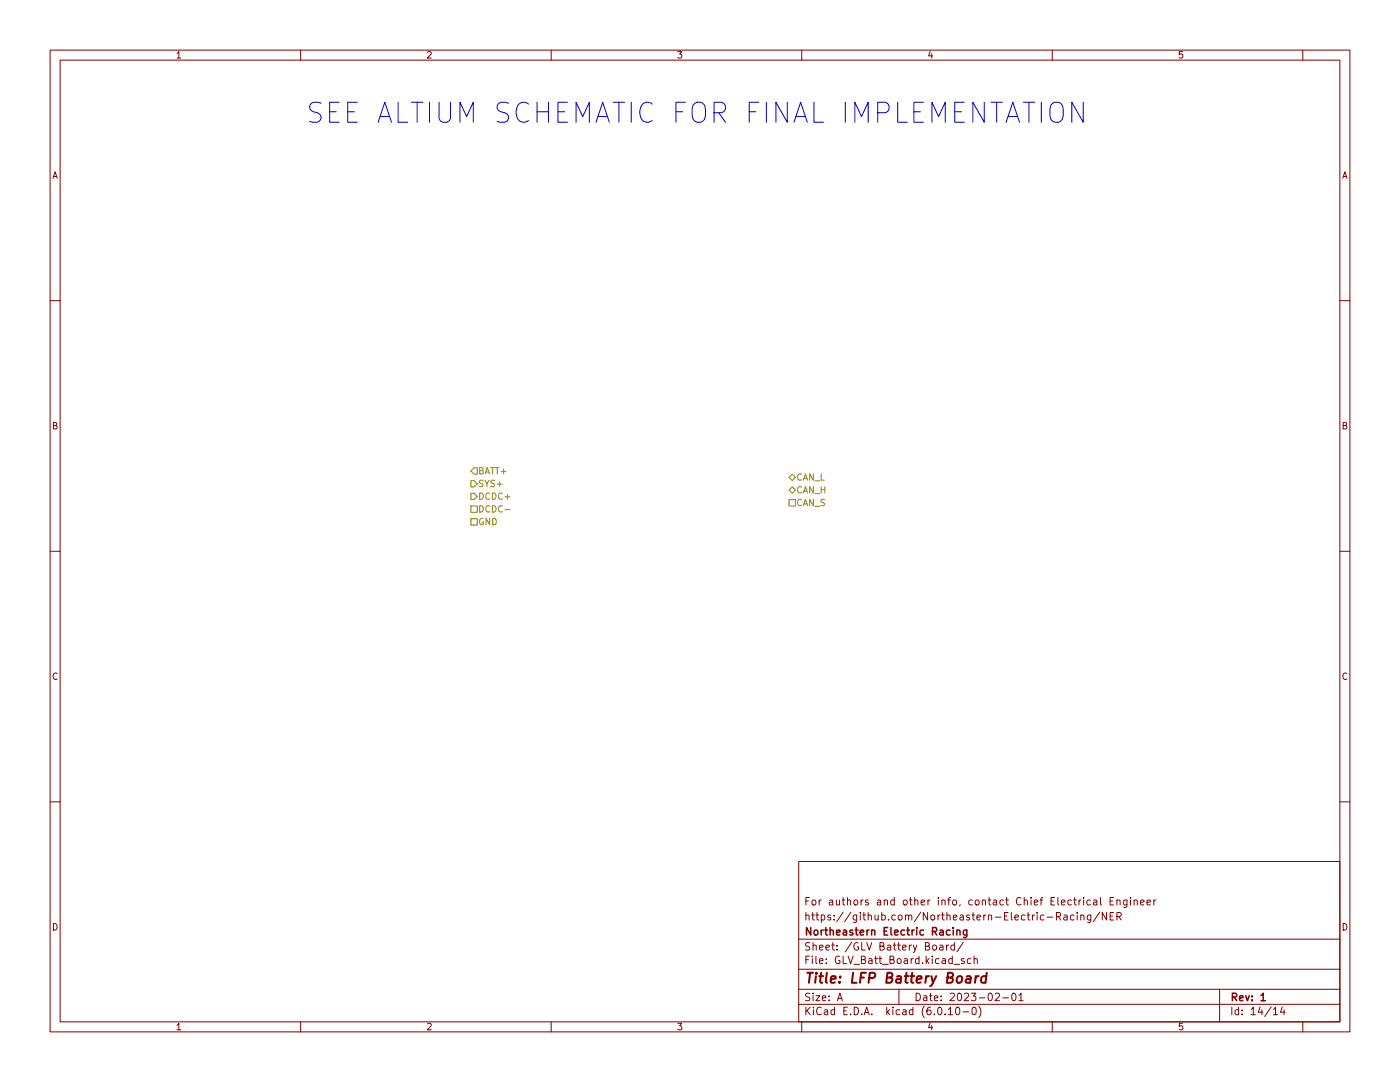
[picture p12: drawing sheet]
<svg xmlns="http://www.w3.org/2000/svg" width="279mm" height="216mm" viewBox="0 0 279 216" stroke-linecap="round" stroke-linejoin="round" font-family="sans-serif">
<g fill="none" stroke="#840000" stroke-width=".2">
<path d="M10 10h259.4v195.9h-259.4zM12 12h255.4v191.9h-255.4zM60 10v2M110 10v2M160 10v2M210 10v2M260 10v2M10 60h2M267.4 60h2M10 110h2M267.4 110h2M10 160h2"/>
<path d="M267.4 160h2M159.4 171.9h108v32h-108zM217.6 179.6h-.4l-.3 .3 .1 .6h.6M218.3 179.6h.5l.1 1M218.9 179.9l-.5 .1-.2 .2 .2 .4 .5-.1M219.6 179.1v1.3l.2 .2M221.5 179.8h.5M222.3 179.1h-.8v1.5h.8M222.9 179.7l.2-.1h.4v1M222.9 179.6v1M224.9 179.6v1.2l-.3 .3-.3-.1M224.9 179.6h-.4l-.3 .3 .1 .6h.6"/>
<path d="M225.6 179.1v.1M225.6 179.6v1M226.3 179.7l.2-.1h.4l.1 1M226.3 179.6v1M230.3 179.6v1M230.7 179.6l-.4 .3M159.4 197.4h108M159.4 193.4h108M159.4 187.4h108M167.1 199.7l.5-1.5 .5 1.5M167.3 199.2h.7M179.4 197.4v3"/>
<path d="M186.2 188.7l.2-.1 .4 .1 .1 .6-.1 .2-.4 .1-.2-.2zM187.5 188.7h.6l.1 .9M188.2 188.9l-.5 .1-.2 .2 .2 .4 .5-.1M188.9 188.6v1M189.3 188.6l-.4 .3M190.4 192.4h1.1M190.5 188.7l-.5-.1-.2 .3 .1 .6h.6M190.5 188.1v1.5M192.3 188l-1.3 1.9M192.4 191.4l-.4-.1-.2 .2 .1 .2 .5 .2v.3h-.6M193.8 191.4l-.5-.1-.3 .3 .2 .6h.6M194.4 191.4l.2-.1 .4 .1v.9"/>
<path d="M194.4 190.8v1.5M198.6 198.3l.6-.1 .3 .4-1 1.1h1M200.1 199.1h1.2M202.1 198.2h.2a.8 .8 0 0 1 .5 .7 .8 .8 0 0 1-.5 .8 1 1 0 0 1-.2-1.5zM203.3 198.6l.5-.4v1.5M203.3 199.7h.9M209 183h1.1M210.8 182.9l.7-.1 .2-.2-.1-.4-.2-.1h-.6v1.5M211.2 182.9l.5 .7M212.3 182.6h.6l.1 1M213 182.9l-.5 .1-.2 .2 .2 .4 .5-.1M214.3 182.6h-.4l-.3 .3 .2 .6h.5"/>
<path d="M215 182.1v.1M215 182.6v1M215.7 182.7l.2-.1h.4v1M215.7 182.6v1M217.7 182.6v1.2l-.3 .3-.4-.1M217.7 182.6h-.4l-.3 .3 .1 .6h.6M219.5 182l-1.3 1.9M220.8 182.1v1.5l-.8-1.5v1.5M221.5 182.8h.5M222.3 182.1h-.8v1.5h.8M222.9 182.9l.7-.1 .2-.2-.1-.4-.2-.1h-.6v1.5M223.3 182.9l.5 .7"/>
<path d="M227.6 180.1l.7-.2v-.3h-.5l-.2 .2 .1 .7h.6M228.9 180.1l.7-.2-.1-.3h-.4l-.2 .2 .1 .7h.5M243.4 197.4v6.5M60 203.9v2M110 203.9v2M159.4 200.4h108M160 203.9v2M189.3 201.4l.4-.4v1.5M189.3 202.5h.8M190.9 201h.1a.8 .8 0 0 1 .6 .7 .8 .8 0 0 1-.6 .8 1 1 0 0 1-.1-1.5zM192.2 201.9h1.1M194.2 201h.1a.8 .8 0 0 1 .6 .7 .8 .8 0 0 1-.6 .8 1 1 0 0 1-.1-1.5z"/>
<path d="M195.3 200.8a1.72 1.72 0 0 1 0 2.2M210 203.9v2M254.1 201.4l.4-.4v1.5M254.1 202.5h.9M255.9 200.9l-.4 1.1h1M256.3 201.5v1M260 203.9v2"/>
</g>
<path d="M190.2 185.1v.1M190.2 185.6v1M191 185.7l.2-.1 .3 .1 .1 .9M191 185.6v1M193 185.6v1.2l-.3 .3-.4-.1M193 185.7l-.5-.1-.3 .3 .2 .6h.6M251.7 198.6l.4-.4v1.5M251.7 199.7h.8" fill="none" stroke="#840000" stroke-width=".3"/>
<path d="M192.9 194.9h.8l-.1 1.2M193.7 195.2l-.6 .1a.4 .4 0 0 0-.4 .4 .4 .4 0 0 0 .3 .4l.6-.1M194.7 194.8l-.1 1.3M195.3 194.8l-.4 .1-.2 .3M196.8 194.9a.66 .66 0 0 0-1 .3v.5l.1 .3h.8M196.9 194.1l-.2 2" fill="none" stroke="#840000" stroke-width=".4"/>
<path d="M94 98.4h.6l.6 .7-.6 .6h-.6zM94 95.9h.6l.6 .6-.6 .7h-.6zM94.6 93.3h.6v1.3h-.6l-.6-.6zM157.5 97.8l.6-.6 .6 .6-.6 .6zM157.5 99.7h1.2v1.3h-1.2zM157.5 95.3l.6-.7 .6 .7-.6 .6zM94 103.5h1.2v1.3h-1.2zM94 101h1.2v1.2h-1.2zM100.8 101.7h1" fill="none" stroke="#848400" stroke-width=".2"/>
<path d="M209.7 21a1.34 1.34 0 0 1 1.5-.6 1.34 1.34 0 0 1 1 1.3v1.4a1.33 1.33 0 0 1-1.3 1.3 1.33 1.33 0 0 1-1.4-1.3v-1.4zM216.2 20.4v4l-2.3-4v4" fill="none" stroke="#0000c2" stroke-width=".2"/>
<text font-size="5.6" fill="#0000c2" x="61" y="24.6">SEE ALTIUM SCHEMATIC FOR FINAL IMPLEMENTATION</text>
<text font-size="2.8" fill="#840000" x="160.4" y="196.2">Title: LFP Battery Board</text>
<g font-size="2.1" fill="#840000">
<text x="160.4" y="183.6">https://github.com/Northeastern-Electric-Racing/NER</text>
<text x="160.4" y="180.6">For authors and other info, contact Chief Electrical Engineer</text>
<text x="160.4" y="189.7">Sheet: /GLV Battery Board/</text>
<text x="160.4" y="186.7">Northeastern Electric Racing</text>
<text x="160.4" y="192.4">File: GLV_Batt_Board.kicad_sch</text>
<text x="160.4" y="202.5">KiCad E.D.A. kicad (6.0.10-0)</text>
<text x="160.4" y="199.7">Size: A</text>
<text x="182.4" y="199.7">Date: 2023-02-01</text>
<text x="245.4" y="199.7">Rev: 1</text>
<text x="245.4" y="202.5">Id: 14/14</text>
</g>
<g font-size="1.8" fill="#840000">
<text x="35" y="11.6">1</text>
<text x="85" y="11.6">2</text>
<text x="135" y="11.6">3</text>
<text x="185" y="11.6">4</text>
<text x="235" y="11.6">5</text>
<text x="10.3" y="35.6">A</text>
<text x="267.7" y="35.6">A</text>
<text x="10.3" y="85.7">B</text>
<text x="267.7" y="85.7">B</text>
<text x="10.3" y="135.6">C</text>
<text x="267.7" y="135.6">C</text>
<text x="10.3" y="185.7">D</text>
<text x="267.7" y="185.7">D</text>
<text x="35" y="205.6">1</text>
<text x="85" y="205.6">2</text>
<text x="135" y="205.6">3</text>
<text x="185" y="205.6">4</text>
<text x="235" y="205.6">5</text>
</g>
<g font-size="1.8" fill="#848400">
<text x="95.4" y="94.6">BATT+</text>
<text x="158.9" y="95.9">CAN_L</text>
<text x="95.4" y="99.7">DCDC+</text>
<text x="95.4" y="97.2">SYS+</text>
<text x="158.9" y="98.4">CAN_H</text>
<text x="158.9" y="101">CAN_S</text>
<text x="95.4" y="104.8">GND</text>
<text x="95.4" y="102.2">DCDC-</text>
</g>
</svg>
